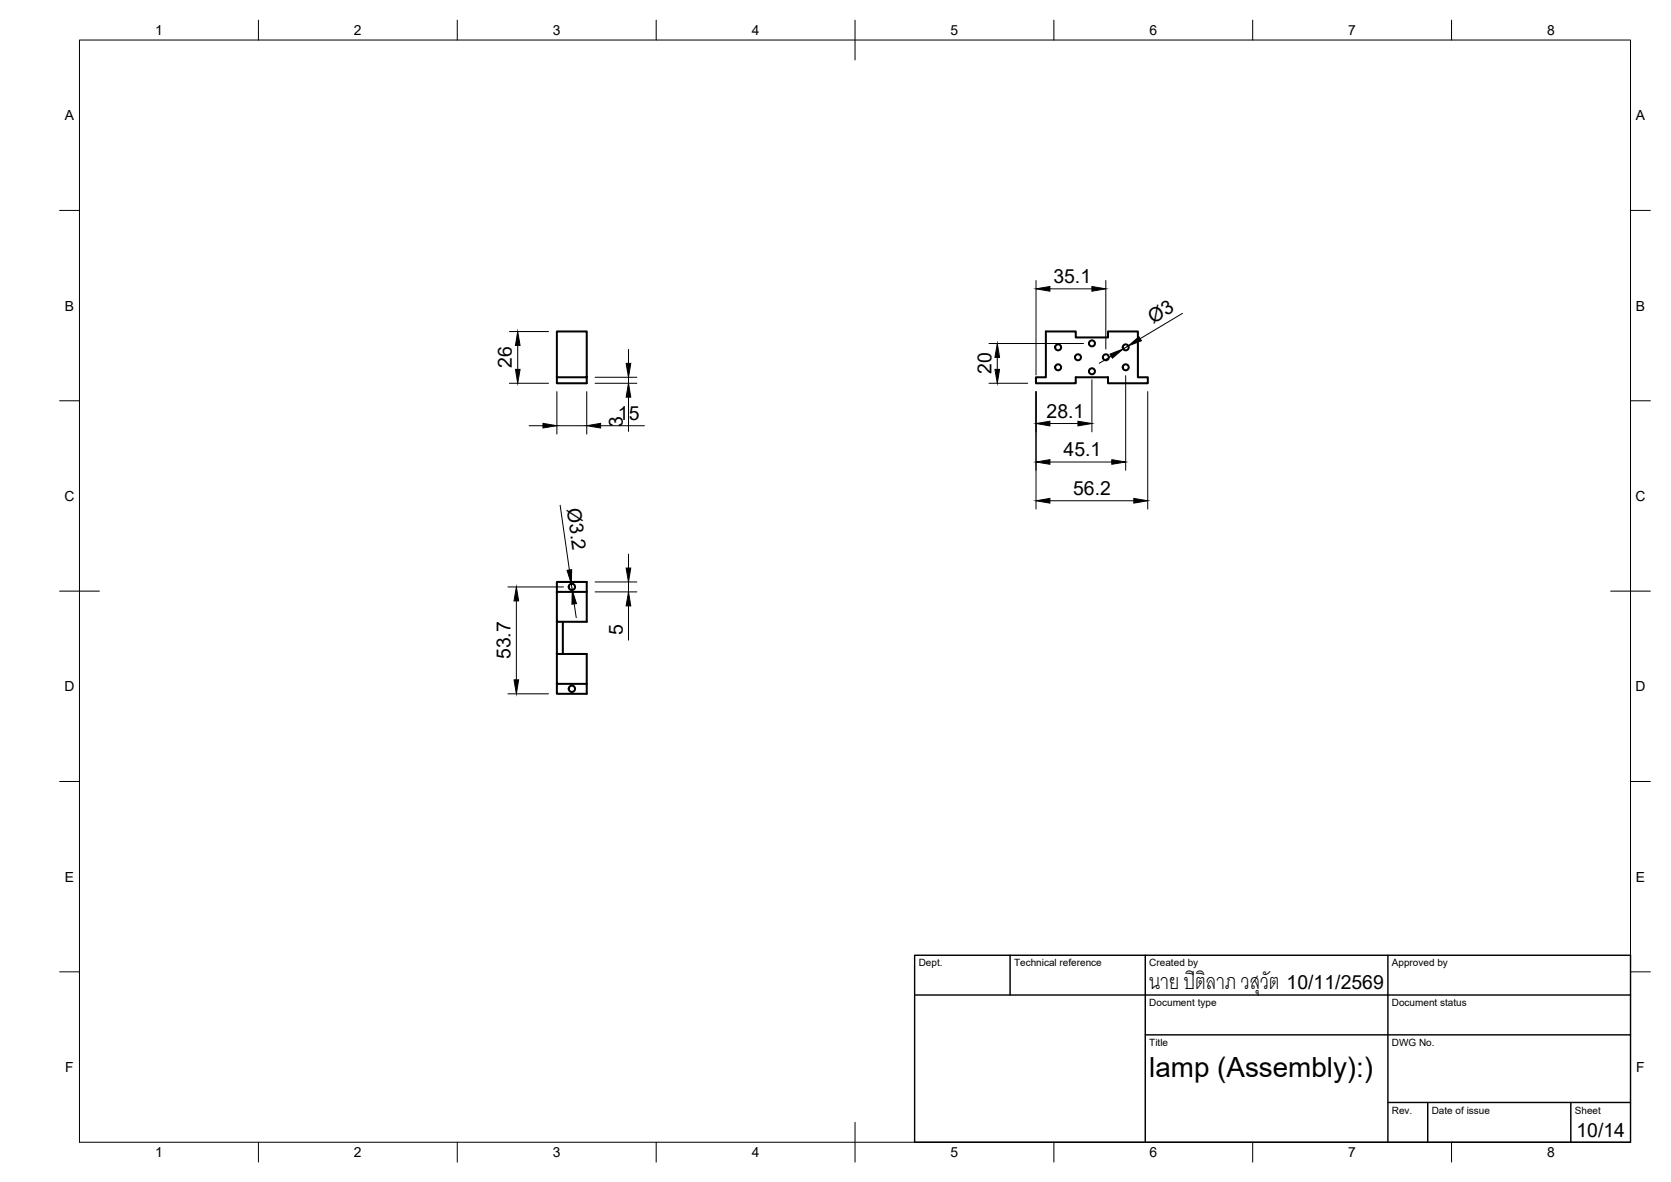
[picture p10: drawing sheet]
<svg xmlns="http://www.w3.org/2000/svg" width="420mm" height="297mm" viewBox="0 0 420 297" stroke-linecap="round" stroke-linejoin="round" font-family="sans-serif">
<!-- layer: Visible -->
<g fill="none" stroke="#000" stroke-width=".51">
<path d="M140 94.8v1.5h7.5v-13h-7.5v11.5h7.5M263 83.3h7.5v1.5h8.1v-1.5h7.5v11.5h2.5v1.5h-10v-1.5h-8.1v1.5h-10v-1.5h2.5zM140 156.3v8h7.5v10.1h-7.5v-2.5M140 148.7v-2.5h7.5v10.1h-7.5v-7.6h7.5M141.5 156.3v8M140 164.3v7.6h7.5"/>
<circle cx="266.1" cy="92.3" r=".75"/>
<circle cx="266.1" cy="87.3" r=".75"/>
<circle cx="271" cy="89.8" r=".75"/>
<circle cx="274.6" cy="93.3" r=".75"/>
<circle cx="274.6" cy="86.3" r=".75"/>
<circle cx="278.1" cy="89.8" r=".75"/>
<circle cx="283.1" cy="92.3" r=".75"/>
<circle cx="283.1" cy="87.3" r=".75"/>
<circle cx="143.8" cy="147.5" r=".79"/>
<circle cx="143.8" cy="173.1" r=".79"/>
</g>
<!-- layer: BORDER -->
<g fill="none" stroke="#000" stroke-width=".25">
<path d="M20 10.1h390v276.9h-390zM65 5.1v5M115 5.1v5M165 5.1v5M215 5.1v10M265 5.1v5M315 5.1v5M365 5.1v5M15 52.9h5M410 52.9h5M15 100.7h5M410 100.7h5"/>
<path d="M15 148.6h10M405 148.6h10M15 196.4h5M410 196.4h5M15 244.2h5M410 244.2h5M65 287v5M115 287v5M165 287v5M215 282.1v9.9M265 287v5M315 287v5"/>
<path d="M365 287v5"/>
</g>
<!-- layer: TITLEBLOCK -->
<path d="M230 240.1h180v46.9h-180zM230 250h180M254 240.1v9.9M288 240.1v46.9M349 240.1v46.9M288 260.1h122M349 277.1h61M359 277.1v9.9M395 277.1v9.9" fill="none" stroke="#000" stroke-width=".36"/>
<!-- layer: FD_Dimensions -->
<g fill="none" stroke="#000" stroke-width=".25">
<path d="M260.5 70.5v23.7M264 72.6h10.6M278 70.5v17.2M297.3 78.7l-10.6 6.4M128.1 96.3h9.8M128.1 83.3h9.8M130.2 86.8v6M140 98.4v10.7M147.5 98.4v10.7M149.6 96.3h10.5M149.6 94.8h10.5M158 87.8v3.5"/>
<path d="M158 94.8v1.5M158 99.8v8.6M248.7 96.3h9.7M248.7 86.3h23.7M250.8 89.8v3M260.5 98.4v29.5M274.6 95.4v13.1M279.4 89.5l-3 1.8M283 94.4v23.8M283.7 86.9l-1.3 .8M288.6 98.4v29.5M133 107h3.5"/>
<path d="M140 107h7.5M151 107h11M264 116.1h15.5M264 106.4h7M140.8 127l2.4 16.2M158 139.3v3.5M264 125.8h21.1M127.7 147.5h14M129.8 151v19.8M143.7 146.7l.2 1.6M144.4 151.8l.5 3.4M149.6 146.2h10.5"/>
<path d="M149.6 148.7h10.5M158 146.2v2.5M158 152.3v8.6M127.7 174.4h10.2"/>
</g>
<g fill="#000" stroke="#000" stroke-width=".25">
<path d="M260.5 72.6l3.5-.6v1.2zM274.6 72l3.4 .6-3.4 .6zM129.6 92.8h1.2l-.6 3.5zM130.2 83.3l.6 3.5h-1.2zM157.4 91.3h1.2l-.6 3.5zM158 96.3l.6 3.5h-1.2zM250.2 92.8h1.1l-.5 3.5zM250.8 86.3l.5 3.5h-1.1zM279.1 89l3.3-1.3-2.7 2.3zM283.7 86.9l2.7-2.3 .6 1zM136.5 106.4l3.5 .6-3.5 .6zM147.5 107l3.5-.6v1.2z"/>
<path d="M260.5 116.1l3.5-.6v1.2zM260.5 106.4l3.5-.5v1.1zM271 105.9l3.6 .5-3.6 .6zM279.5 115.5l3.5 .6-3.5 .6zM260.5 125.8l3.5-.5v1.1zM285.1 125.3l3.5 .5-3.5 .6zM129.8 147.5l.6 3.5h-1.2zM142.6 143.3l1.1-.1v3.5zM143.9 148.3l1 3.4-1.1 .1zM157.4 142.8h1.2l-.6 3.4zM158 148.7l.6 3.6h-1.2zM129.2 170.8h1.2l-.6 3.6z"/>
</g>
<text font-size="7.5" x="289" y="248.5">นาย ปิติลาภ วสุวัต</text>
<text font-size="7" x="289" y="270.6">lamp (Assembly):)</text>
<g font-size="4.9">
<text x="264.9" y="71.1">35.1</text>
<text x="289.9" y="81.4" transform="rotate(-31 289.9 81.4)">Ø3</text>
<text x="128.7" y="92.5" transform="rotate(-90 128.7 92.5)">26</text>
<text x="249.3" y="94" transform="rotate(-90 249.3 94)">20</text>
<text x="155.4" y="105.5">15</text>
<text x="156.6" y="107.2" transform="rotate(-90 156.6 107.2)">3</text>
<text x="263.1" y="105">28.1</text>
<text x="267.4" y="114.6">45.1</text>
<text x="269.8" y="124.4">56.2</text>
<text x="142.5" y="127.9" transform="rotate(82 142.5 127.9)">Ø3.2</text>
<text x="156.6" y="159.7" transform="rotate(-90 156.6 159.7)">5</text>
<text x="128.4" y="165.7" transform="rotate(-90 128.4 165.7)">53.7</text>
<text x="323.5" y="248.5">10/11/2569</text>
<text x="396.4" y="285.7">10/14</text>
</g>
<g font-size="3.5">
<text x="39" y="8.8">1</text>
<text x="89" y="8.8">2</text>
<text x="139" y="8.8">3</text>
<text x="189" y="8.8">4</text>
<text x="239" y="8.8">5</text>
<text x="289" y="8.8">6</text>
<text x="339" y="8.8">7</text>
<text x="389" y="8.8">8</text>
<text x="16.3" y="30.2">A</text>
<text x="411.3" y="30.2">A</text>
<text x="16.3" y="78">B</text>
<text x="411.3" y="78">B</text>
<text x="16.2" y="125.9">C</text>
<text x="411.2" y="125.9">C</text>
<text x="16.2" y="173.7">D</text>
<text x="411.2" y="173.7">D</text>
<text x="16.3" y="221.6">E</text>
<text x="411.3" y="221.6">E</text>
<text x="16.4" y="269.4">F</text>
<text x="411.4" y="269.4">F</text>
<text x="39" y="290.8">1</text>
<text x="89" y="290.8">2</text>
<text x="139" y="290.8">3</text>
<text x="189" y="290.8">4</text>
<text x="239" y="290.8">5</text>
<text x="289" y="290.8">6</text>
<text x="339" y="290.8">7</text>
<text x="389" y="290.8">8</text>
</g>
<g font-size="2.5">
<text x="231" y="242.9">Dept.</text>
<text x="255" y="242.9">Technical reference</text>
<text x="289" y="242.9">Created by</text>
<text x="350" y="242.9">Approved by</text>
<text x="289" y="252.8">Document type</text>
<text x="350" y="252.8">Document status</text>
<text x="289" y="262.9">Title</text>
<text x="350" y="262.9">DWG No.</text>
<text x="350" y="279.9">Rev.</text>
<text x="360" y="279.9">Date of issue</text>
<text x="396" y="279.9">Sheet</text>
</g>
</svg>
